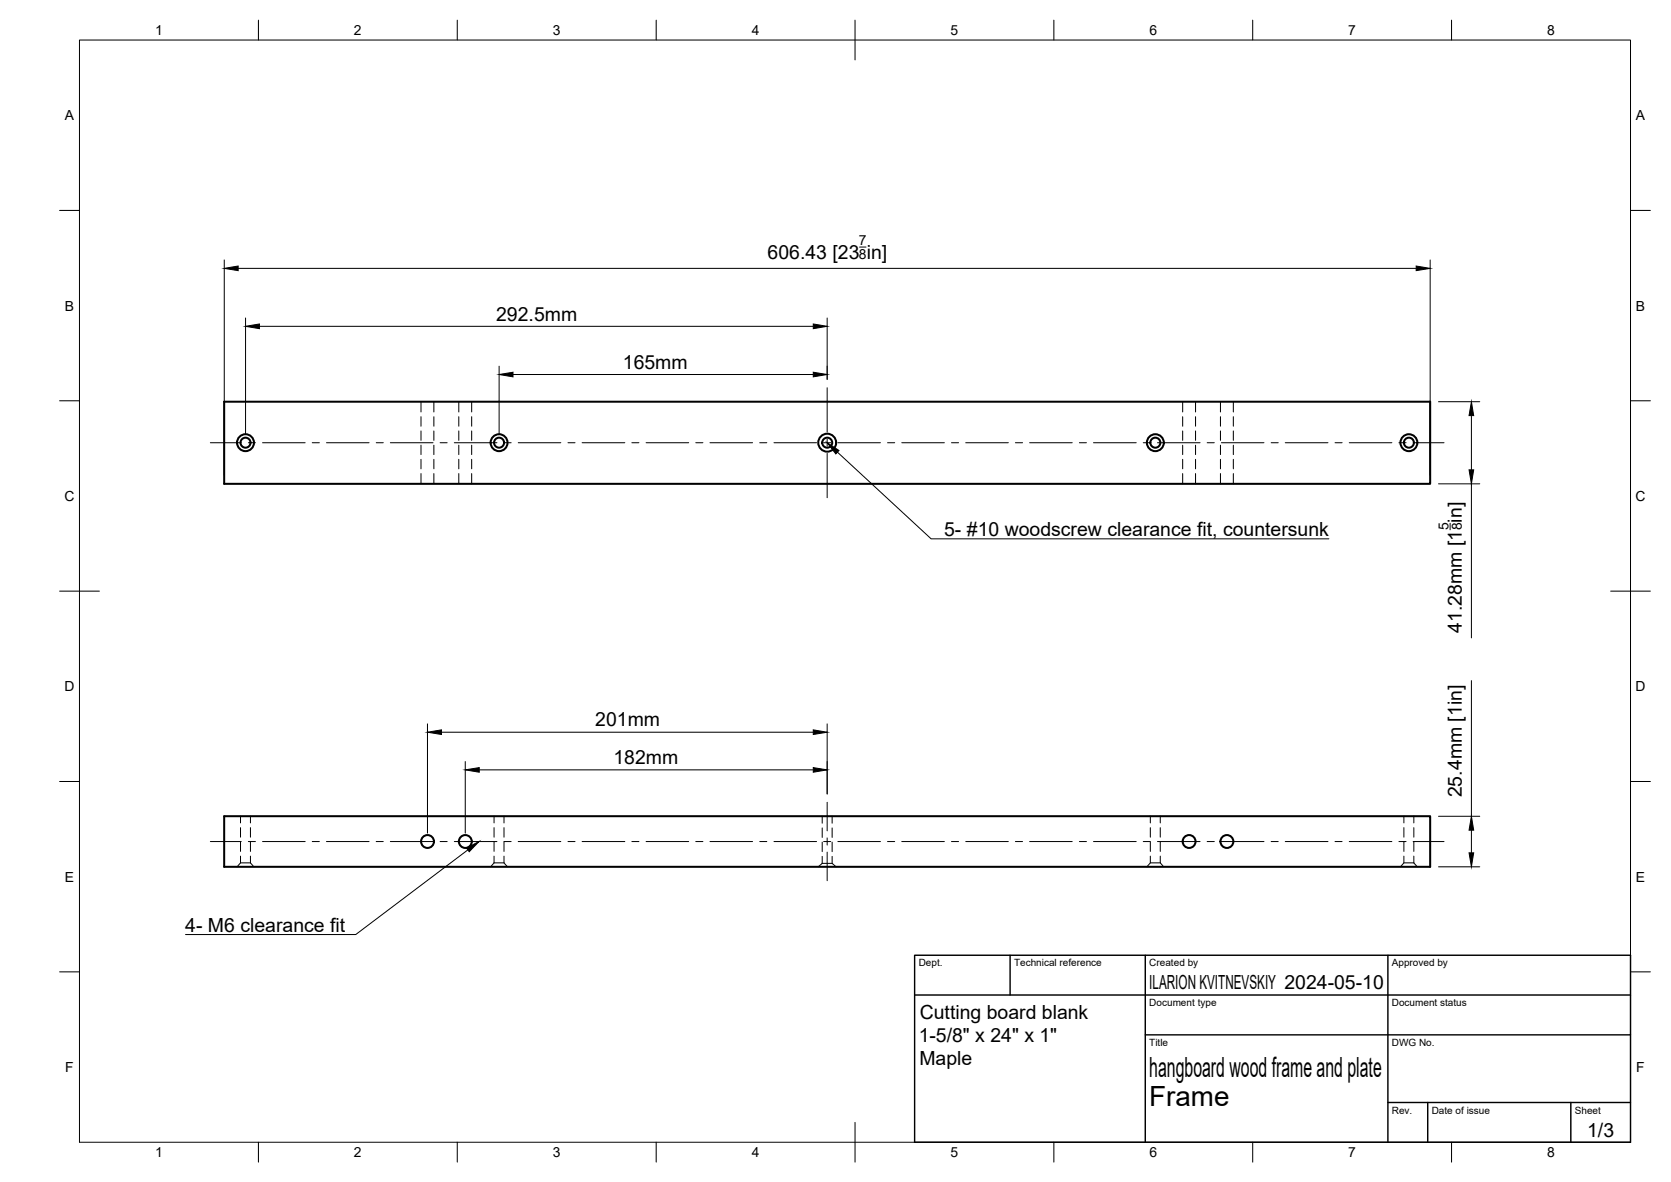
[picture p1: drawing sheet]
<svg xmlns="http://www.w3.org/2000/svg" width="420mm" height="297mm" viewBox="0 0 420 297" stroke-linecap="round" stroke-linejoin="round" font-family="sans-serif">
<!-- layer: Visible -->
<g fill="none" stroke="#000" stroke-width=".51">
<path d="M56.4 101h303.2v20.6h-303.2zM56.4 205.1h303.2v12.7h-303.2z"/>
<circle cx="61.7" cy="111.2" r="1.26"/>
<circle cx="61.7" cy="111.2" r="2.13"/>
<circle cx="125.5" cy="111.2" r="1.26"/>
<circle cx="125.5" cy="111.2" r="2.13"/>
<circle cx="208" cy="111.2" r="2.25"/>
<circle cx="208" cy="111.2" r="1.26"/>
<circle cx="290.5" cy="111.2" r="2.13"/>
<circle cx="290.5" cy="111.2" r="1.26"/>
<circle cx="354.3" cy="111.2" r="2.13"/>
<circle cx="354.3" cy="111.2" r="1.26"/>
<circle cx="107.5" cy="211.5" r="1.62"/>
<circle cx="117" cy="211.5" r="1.62"/>
<circle cx="299" cy="211.5" r="1.62"/>
<circle cx="308.5" cy="211.5" r="1.62"/>
</g>
<!-- layer: Hidden -->
<g fill="none" stroke="#000" stroke-width=".25">
<path d="M105.9 101v2.5M105.9 104.7v2.4M105.9 108.3v2.4M105.9 111.9v2.3M105.9 115.4v2.4M105.9 119v2.6M109.1 101v2.5M109.1 104.7v2.4M109.1 108.3v2.4M109.1 111.9v2.3M109.1 115.4v2.4M109.1 119v2.6"/>
<path d="M115.4 101v2.5M115.4 104.7v2.4M115.4 108.3v2.4M115.4 111.9v2.3M115.4 115.4v2.4M115.4 119v2.6M118.6 101v2.5M118.6 104.7v2.4M118.6 108.3v2.4M118.6 111.9v2.3M118.6 115.4v2.4M118.6 119v2.6"/>
<path d="M297.4 101v2.5M297.4 104.7v2.4M297.4 108.3v2.4M297.4 111.9v2.3M297.4 115.4v2.4M297.4 119v2.6M300.6 101v2.5M300.6 104.7v2.4M300.6 108.3v2.4M300.6 111.9v2.3M300.6 115.4v2.4M300.6 119v2.6"/>
<path d="M306.9 101v2.5M306.9 104.7v2.4M306.9 108.3v2.4M306.9 111.9v2.3M306.9 115.4v2.4M306.9 119v2.6M310.1 101v2.5M310.1 104.7v2.4M310.1 108.3v2.4M310.1 111.9v2.3M310.1 115.4v2.4M310.1 119v2.6"/>
<path d="M60.5 216.8h2.5M60.5 216.8l-.9 1M60.5 205.1v1.7M60.5 208v2.4M60.5 211.6v2.4M60.5 215.1v1.7M63 216.8l.8 1M63 205.1v1.7M63 208v2.4M63 211.6v2.4M63 215.1v1.7M124.2 216.8h2.5"/>
<path d="M124.2 216.8l-.8 1M124.2 205.1v1.7M124.2 208v2.4M124.2 211.6v2.4M124.2 215.1v1.7M126.7 216.8l.9 1M126.7 205.1v1.7M126.7 208v2.4M126.7 211.6v2.4M126.7 215.1v1.7M206.7 217h2.5M206.7 217l-1 .8"/>
<path d="M206.7 205.1v1.8M206.7 208.1v2.3M206.7 211.6v2.4M206.7 215.2v1.8M209.2 217l1 .8M209.2 205.1v1.8M209.2 208.1v2.3M209.2 211.6v2.4M209.2 215.2v1.8M289.2 216.8h2.5M289.2 215.1v1.7l-.8 1M289.2 205.1v1.7"/>
<path d="M289.2 208v2.4M289.2 211.6v2.4M291.7 216.8l.9 1M291.7 205.1v1.7M291.7 208v2.4M291.7 211.6v2.4M291.7 215.1v1.7M353 216.8h2.5M353 215.1v1.7l-.9 1M353 205.1v1.7M353 208v2.4M353 211.6v2.4"/>
<path d="M355.5 216.8l.9 1M355.5 205.1v1.7M355.5 208v2.4M355.5 211.6v2.4M355.5 215.1v1.7"/>
</g>
<!-- layer: BORDER -->
<g fill="none" stroke="#000" stroke-width=".25">
<path d="M20 10.1h390v276.9h-390zM65 5.1v5M115 5.1v5M165 5.1v5M215 5.1v10M265 5.1v5M315 5.1v5M365 5.1v5M15 52.9h5M410 52.9h5M15 100.7h5M410 100.7h5"/>
<path d="M15 148.6h10M405 148.6h10M15 196.4h5M410 196.4h5M15 244.2h5M410 244.2h5M65 287v5M115 287v5M165 287v5M215 282.1v9.9M265 287v5M315 287v5"/>
<path d="M365 287v5"/>
</g>
<!-- layer: TITLEBLOCK -->
<path d="M230 240.1h180v46.9h-180zM230 250h180M254 240.1v9.9M288 240.1v46.9M349 240.1v46.9M288 260.1h122M349 277.1h61M359 277.1v9.9M395 277.1v9.9" fill="none" stroke="#000" stroke-width=".36"/>
<!-- layer: Smart Centers -->
<g fill="none" stroke="#000" stroke-width=".25">
<path d="M208 97.4v11.2M52.9 111.3h7.8M62.4 111.3h1.8M66 111.3h10.7M78.5 111.3h1.8M82.1 111.3h10.7M94.6 111.3h1.8M98.1 111.3h10.8M110.7 111.3h1.7M114.2 111.3h10.7M126.7 111.3h1.8M130.3 111.3h10.7"/>
<path d="M142.8 111.3h1.8M146.4 111.3h10.7M158.9 111.3h1.8M162.5 111.3h10.7M174.9 111.3h1.8M178.5 111.3h10.7M191 111.3h1.8M194.6 111.3h10.7M207.1 111.3h1.8M208 110.4v1.7M208 113.9v11.2M210.7 111.3h10.7"/>
<path d="M223.2 111.3h1.8M226.7 111.3h10.7M239.2 111.3h1.8M242.8 111.3h10.7M255.3 111.3h1.8M258.9 111.3h10.7M271.4 111.3h1.8M275 111.3h10.7M287.5 111.3h1.7M291 111.3h10.8M303.5 111.3h1.8M307.1 111.3h10.7"/>
<path d="M319.6 111.3h1.8M323.2 111.3h10.7M335.7 111.3h1.8M339.3 111.3h10.7M351.7 111.3h1.8M355.3 111.3h7.8M52.9 211.5h7.8M62.4 211.5h1.8M66 211.5h10.7M78.5 211.5h1.8M82.1 211.5h10.7M94.6 211.5h1.8"/>
<path d="M98.1 211.5h10.8M110.7 211.5h1.7M114.2 211.5h10.7M126.7 211.5h1.8M130.3 211.5h10.7M142.8 211.5h1.8M146.4 211.5h10.7M158.9 211.5h1.8M162.5 211.5h10.7M174.9 211.5h1.8M178.5 211.5h10.7M191 211.5h1.8"/>
<path d="M194.6 211.5h10.7M207.1 211.5h1.8M208 201.6v7.2M208 210.6v1.8M208 214.2v7.1M210.7 211.5h10.7M223.2 211.5h1.8M226.7 211.5h10.7M239.2 211.5h1.8M242.8 211.5h10.7M255.3 211.5h1.8M258.9 211.5h10.7"/>
<path d="M271.4 211.5h1.8M275 211.5h10.7M287.5 211.5h1.7M291 211.5h10.8M303.5 211.5h1.8M307.1 211.5h10.7M319.6 211.5h1.8M323.2 211.5h10.7M335.7 211.5h1.8M339.3 211.5h10.7M351.7 211.5h1.8M355.3 211.5h7.8"/>
</g>
<!-- layer: FD_Dimensions -->
<g fill="none" stroke="#000" stroke-width=".25">
<path d="M56.4 65.3v54.2M59.9 67.4h296.2M61.7 79.9v29.3M208 79.9v15.4M216.1 62.1h1.7M359.6 65.3v54.2M65.2 82h139.3M125.5 92v17.2M129 94.1h75.5M361.7 101h10.4M370 104.4v13.7M361.7 121.6h10.4"/>
<path d="M364.6 131.5v1.6M370 121.6v38.7M370 171v34.1M107.5 181.9v27.5M111 184h93.5M117 191.4v18M120.5 193.5h84M208 181.9v17.6M361.7 217.8h10.4M361.7 205.1h10.4M370 208.6v5.7"/>
</g>
<g fill="#000" stroke="#000" stroke-width=".25">
<path d="M56.4 67.4l3.5-.5v1.1zM356.1 66.9l3.5 .5-3.5 .6zM61.7 82l3.5-.6v1.2zM125.5 94.1l3.5-.6v1.2zM204.5 93.5l3.5 .6-3.5 .6zM204.5 81.4l3.5 .6-3.5 .6zM370 101l.5 3.4h-1.1zM369.4 118.1h1.1l-.5 3.5zM107.5 184l3.5-.6v1.2zM117 193.5l3.5-.6v1.2zM204.5 192.9l3.5 .6-3.5 .6zM204.5 183.4l3.5 .6-3.5 .6z"/>
<path d="M369.4 214.3h1.1l-.5 3.5zM370 205.1l.5 3.5h-1.1z"/>
</g>
<!-- layer: Leaders -->
<path d="M208 111.3l2.9 1.9-.7 .9zM117.3 213.1l3.1-1.6-2.4 2.5z" fill="#000" stroke="#000" stroke-width=".25"/>
<path d="M210.6 113.6l23.5 21.8h100M117.6 213.6l-28.1 21.3h-42.8" fill="none" stroke="#000" stroke-width=".25"/>
<g font-size="7">
<text x="289" y="270.6">hangboard wood frame and plate</text>
<text x="289" y="278.1">Frame</text>
</g>
<g font-size="4.9">
<text x="193" y="65.1">606.43 [23 in]</text>
<text x="124.8" y="80.5">292.5mm</text>
<text x="156.6" y="92.7">165mm</text>
<text x="237.4" y="134.7">5- #10 woodscrew clearance fit, countersunk</text>
<text x="367.6" y="159" transform="rotate(-90 367.6 159)">41.28mm [1 in]</text>
<text x="149.7" y="182.5">201mm</text>
<text x="154.2" y="192">182mm</text>
<text x="367.6" y="200.4" transform="rotate(-90 367.6 200.4)">25.4mm [1in]</text>
<text x="46.6" y="234.2">4- M6 clearance fit</text>
<text x="289" y="248.5">ILARION KVITNEVSKIY 2024-05-10</text>
<text x="231.3" y="256">Cutting board blank</text>
<text x="231" y="261.9">1-5/8&quot; x 24&quot; x 1&quot;</text>
<text x="231.2" y="267.7">Maple</text>
<text x="399.1" y="285.7">1/3</text>
</g>
<g font-size="3.5">
<text x="39" y="8.8">1</text>
<text x="89" y="8.8">2</text>
<text x="139" y="8.8">3</text>
<text x="189" y="8.8">4</text>
<text x="239" y="8.8">5</text>
<text x="289" y="8.8">6</text>
<text x="339" y="8.8">7</text>
<text x="389" y="8.8">8</text>
<text x="16.3" y="30.2">A</text>
<text x="411.3" y="30.2">A</text>
<text x="216" y="61.7">7</text>
<text x="216" y="65.1">8</text>
<text x="16.3" y="78">B</text>
<text x="411.3" y="78">B</text>
<text x="16.2" y="125.9">C</text>
<text x="411.2" y="125.9">C</text>
<text x="364.2" y="133.3" transform="rotate(-90 364.2 133.3)">5</text>
<text x="367.6" y="133.3" transform="rotate(-90 367.6 133.3)">8</text>
<text x="16.2" y="173.7">D</text>
<text x="411.2" y="173.7">D</text>
<text x="16.3" y="221.6">E</text>
<text x="411.3" y="221.6">E</text>
<text x="16.4" y="269.4">F</text>
<text x="411.4" y="269.4">F</text>
<text x="39" y="290.8">1</text>
<text x="89" y="290.8">2</text>
<text x="139" y="290.8">3</text>
<text x="189" y="290.8">4</text>
<text x="239" y="290.8">5</text>
<text x="289" y="290.8">6</text>
<text x="339" y="290.8">7</text>
<text x="389" y="290.8">8</text>
</g>
<g font-size="2.5">
<text x="231" y="242.9">Dept.</text>
<text x="255" y="242.9">Technical reference</text>
<text x="289" y="242.9">Created by</text>
<text x="350" y="242.9">Approved by</text>
<text x="289" y="252.8">Document type</text>
<text x="350" y="252.8">Document status</text>
<text x="289" y="262.9">Title</text>
<text x="350" y="262.9">DWG No.</text>
<text x="350" y="279.9">Rev.</text>
<text x="360" y="279.9">Date of issue</text>
<text x="396" y="279.9">Sheet</text>
</g>
</svg>
